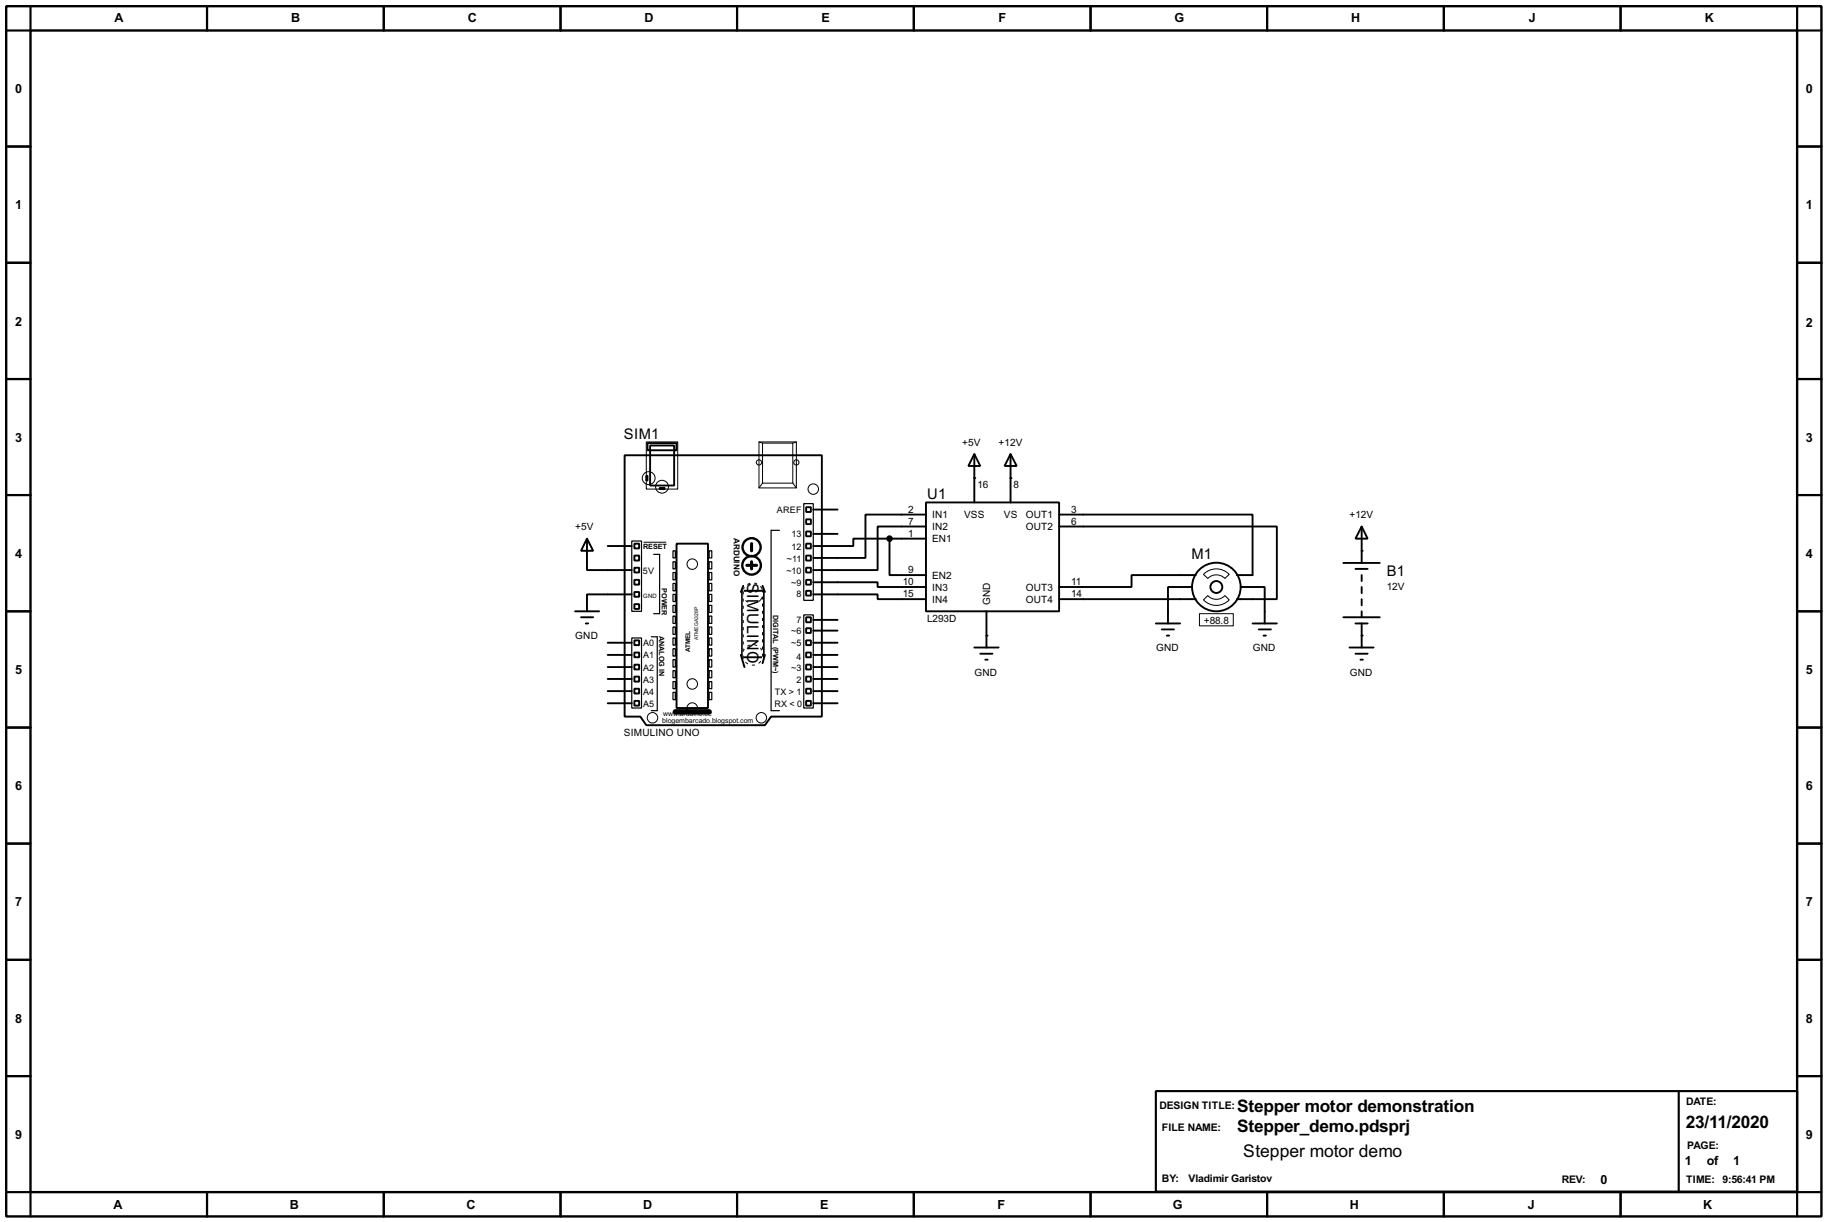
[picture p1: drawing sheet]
<svg xmlns="http://www.w3.org/2000/svg" width="383mm" height="256mm" viewBox="0 0 383 256" stroke-linecap="round" stroke-linejoin="round" font-family="sans-serif">
<g fill="none" stroke="#000" stroke-width=".5">
<path d="M1.3 1.3h381v254h-381zM6.4 6.4h370.8v243.8h-370.8z"/>
<circle cx="157.7" cy="118.7" r="1.95"/>
<circle cx="157.7" cy="114.9" r="1.9"/>
</g>
<g fill="none" stroke="#000" stroke-width=".45">
<path d="M6.4 1.3v5.1h-5.1M43.5 1.3v5.1M80.6 1.3v5.1M117.7 1.3v5.1M154.7 1.3v5.1M191.8 1.3v5.1M228.9 1.3v5.1M266 1.3v5.1M303.1 1.3v5.1M340.2 1.3v5.1M377.2 1.3v5.1h5.1M1.3 30.8h5.1"/>
<path d="M377.2 30.8h5.1M1.3 55.2h5.1M377.2 55.2h5.1M1.3 79.6h5.1M377.2 79.6h5.1M1.3 103.9h5.1M377.2 103.9h5.1M1.3 128.3h5.1M377.2 128.3h5.1M1.3 152.7h5.1M377.2 152.7h5.1M1.3 177.1h5.1"/>
<path d="M377.2 177.1h5.1M1.3 201.5h5.1M377.2 201.5h5.1M1.3 225.9h5.1M242.6 229h134.6v21.1h-134.6zM352.4 229v21.1M377.2 225.9h5.1M1.3 250.2h5.1v5.1M43.5 250.2v5.1M80.6 250.2v5.1M117.7 250.2v5.1M154.7 250.2v5.1"/>
<path d="M191.8 250.2v5.1M228.9 250.2v5.1M266 250.2v5.1M303.1 250.2v5.1M340.2 250.2v5.1M382.3 250.2h-5.1v5.1"/>
</g>
<g fill="none" stroke="#000" stroke-width=".4">
<path d="M131.1 95.6h41.4v54.8h-10.6l-1.3 1.8h-24.9l-1.3-1.8h-3.3zM135.7 99.9h.2v1h-.2zM135.9 93h6.1v1.5h-6.1zM136.5 93.5h5v8.4h-5zM204.5 95.3l1.3 2.5h-2.5zM204.5 95.3v10.2M212.1 95.3l1.3 2.5h-2.5zM212.1 95.3v10.2M123.2 113.1l1.3 2.5h-2.5zM123.2 113.1v6.6h9.4M127.6 114.6h5M133.2 114.1h1v1h-1z"/>
<path d="M133.2 116.6h1v1.1h-1zM133.2 119.2h1v1h-1zM138.5 102.4h1v.3h-1zM142 114.1h6.6v34.5h-6.6zM169.2 106.5h1v1h-1zM169.2 111.6h1v1h-1zM169.2 114.1h1v1h-1zM169.2 116.6h1v1.1h-1zM169.2 119.2h1v1h-1zM169.2 109h1v1h-1zM170.7 112.1h5.1M170.7 107h5.1"/>
<path d="M186.7 113.1h-7.6v1.5h-8.4M186.7 113.1v7.6h7.7M186.7 113.1h7.7M194.4 105.5h27.9v22.8h-27.9zM194.4 108h-12.7v9.1h-11M194.4 110.5h-10.2v9.2h-13.5M222.3 108h40.6v12.7h-3.3M222.3 110.5h45.7v15.3h-8.4M282 118.2h7.6M284.5 119.4h2.6M285.8 110.5l1.3 2.6h-2.6zM285.8 110.5v7.7"/>
<path d="M120.7 128.3h5.1M122 129.6h2.5M123 130.9h.5M127.6 137.5h5M127.6 134.9h5M132.6 124.8h-9.4v3.5M133.2 121.7h1v1h-1zM133.2 124.3h1v1h-1zM133.2 126.8h1v1h-1zM133.2 134.4h1v1h-1zM133.2 137h1v1h-1zM133.2 139.5h1v1h-1z"/>
<path d="M155.5 137.5l.8 2.5M155.8 124h4.5v14h-4.5zM156 123l-.5 1.3M160.1 123l.5 1.3M160.6 137.5l-.5 1.7M169.2 121.7h1v1h-1zM169.2 124h1v1h-1zM169.2 129.6h1v1h-1zM169.2 131.9h1v1h-1zM169.2 134.4h1v1h-1zM169.2 137h1v1h-1zM169.2 139.5h1v1h-1z"/>
<path d="M170.7 122.2h13.5v1h10.2M170.7 124.8h13.5v1h10.2M170.7 137.5h5.1M170.7 134.9h5.1M170.7 132.4h5.1M170.7 130.1h5.1M204.5 135.9h5.1M205.8 137.2h2.5M206.8 138.5h.5M207.1 128.3v7.6M222.3 125.8h28.7M242.6 130.9h5.1"/>
<path d="M243.9 132.1h2.5M244.9 133.4h.5M250.2 123.2h-5v7.7M251 120.7h-13.5v2.5h-15.2M260.4 123.2h5.1v7.7M262.9 130.9h5.1M264.2 132.1h2.6M265.2 133.4h.5M282 129.6h7.6M283.3 135.9h5M284.5 137.2h2.6M284.5 130.9h2.6"/>
<path d="M285.6 138.5h.5M285.8 120.7v1.3M285.8 123.2v1.3M285.8 125.8v1.3M285.8 128.3v1.3M285.8 130.9v5M127.6 147.6h5M127.6 145.1h5M127.6 142.5h5M127.6 140h5M133.2 142h1v1.1h-1zM133.2 144.6h1v1h-1z"/>
<path d="M133.2 147.1h1v1h-1zM169.2 142h1v1.1h-1zM169.2 144.6h1v1h-1zM169.2 147.1h1v1h-1zM170.7 147.6h5.1M170.7 145.1h5.1M170.7 142.5h5.1M170.7 140h5.1"/>
<circle cx="255.3" cy="123.2" r="5.1"/>
<circle cx="255.3" cy="123.2" r="1.25"/>
</g>
<g fill="#000">
<circle cx="204.5" cy="100.4" r=".2"/>
<circle cx="212.1" cy="100.4" r=".2"/>
<circle cx="285.8" cy="115.6" r=".2"/>
<circle cx="207.1" cy="133.4" r=".2"/>
<circle cx="285.8" cy="133.4" r=".2"/>
</g>
<g fill="none" stroke="#000" stroke-width=".25">
<path d="M132.6 113.6h2.1v14.7h-2.1zM137.2 116.4h1.3v12.4h-1.3M141.3 115.6h.5v1.5h-.5zM141.3 117.9h.5v1.5h-.5zM148.9 115.6h.5v1.5h-.5zM148.9 117.9h.5v1.5h-.5zM163.6 111.3h-1.7v37.9h1.7M168.7 105.7h2v20.3h-2zM132.6 133.9h2.1v14.7h-2.1zM136.7 133.7h1.3v15.5h-1.3M141.3 120.2h.5v1.5h-.5zM141.3 122.5h.5v1.5h-.5z"/>
<path d="M141.3 124.8h.5v1.5h-.5zM141.3 127.1h.5v1.5h-.5zM141.3 129.3h.5v1.6h-.5zM141.3 131.6h.5v1.6h-.5zM141.3 133.9h.5v1.5h-.5zM141.3 136.2h.5v1.5h-.5zM141.3 138.5h.5v1.5h-.5zM148.9 120.2h.5v1.5h-.5zM148.9 122.5h.5v1.5h-.5zM148.9 124.8h.5v1.5h-.5zM148.9 127.1h.5v1.5h-.5zM148.9 129.3h.5v1.6h-.5z"/>
<path d="M148.9 131.6h.5v1.6h-.5zM148.9 133.9h.5v1.5h-.5zM148.9 136.2h.5v1.5h-.5zM148.9 138.5h.5v1.5h-.5zM168.7 129.1h2v19.5h-2zM141.3 140.8h.5v1.5h-.5zM141.3 143.1h.5v1.5h-.5zM141.3 145.3h.5v1.6h-.5zM148.9 140.8h.5v1.5h-.5zM148.9 143.1h.5v1.5h-.5zM148.9 145.3h.5v1.6h-.5z"/>
</g>
<g fill="none" stroke="#fff" stroke-width=".21">
<path d="M156 123.8v14.4M160.1 123.8v14.4"/>
<circle cx="158" cy="124.5" r="2.15"/>
<circle cx="158" cy="137.5" r="2.15"/>
</g>
<circle cx="158" cy="124.5" r="2.15" fill="none" stroke="#000" stroke-width=".21" stroke-dasharray="2 1 .5 1 .5 1"/>
<g fill="none" stroke="#000" stroke-width=".21" stroke-dasharray=".5 1">
<path d="M156 138.2v-14.4M160.1 123.8v14.4"/>
<circle cx="158" cy="137.5" r="2.15"/>
</g>
<path d="M156.8 118.7h2M157.8 114.1v1.5M157.8 117.9v1.5" fill="none" stroke="#000" stroke-width=".65"/>
<g fill="none" stroke="#000" stroke-width=".21">
<path d="M135.7 92.8h6.6v9.9h-6.6zM159.3 92.8h7.9v9.6h-7.9zM159.3 92.8l.8 .2M160.1 93h6.3v8.4h-6.3zM167.2 92.8l-.8 .2M135.2 113.8h4.6M160.1 101.4l-.8 1M166.4 101.4l.8 1M251.8 128.8h7.1v2.6h-7.1zM252.6 125.9l.9-.9a2.45 2.45 0 0 0 3.6 0l.9 .9a3.7 3.7 0 0 1-5.4 0zM252.6 120.6a3.7 3.7 0 0 1 5.4 0l-.9 .8a2.54 2.54 0 0 0-3.6 0z"/>
<circle cx="159.3" cy="97.1" r=".55"/>
<circle cx="167.1" cy="97.1" r=".55"/>
<circle cx="136.1" cy="100.4" r="1.35"/>
<circle cx="138.9" cy="102.2" r="1.35"/>
<circle cx="145.3" cy="118.4" r="1.1"/>
<circle cx="170.7" cy="102.7" r="1.1"/>
<circle cx="136.9" cy="150.7" r="1.1"/>
<circle cx="145.3" cy="143.6" r="1.1"/>
<circle cx="145.3" cy="148.6" r="1.1"/>
<circle cx="159.8" cy="150.7" r="1.1"/>
</g>
<path d="M141.8 149.4h7.1" fill="none" stroke="#000" stroke-width="1.2"/>
<circle cx="186.7" cy="113.1" r=".5" fill="#000" stroke="#000" stroke-width=".4"/>
<g font-size="4.1">
<text x="259.7" y="233.4">Stepper motor demonstration</text>
<text x="259.7" y="237.7">Stepper_demo.pdsprj</text>
<text x="353.9" y="236.7">23/11/2020</text>
<text x="261" y="242.8">Stepper motor demo</text>
</g>
<g font-size="3.8">
<text x="156.8" y="122.4" transform="rotate(90 156.8 122.4)">S</text>
<text x="156.8" y="124.8" transform="rotate(90 156.8 124.8)">IMULINO</text>
</g>
<g font-size="3.5">
<text x="131" y="92.1">SIM1</text>
<text x="194.6" y="104.7">U1</text>
<text x="250.1" y="117.3">M1</text>
<text x="291.1" y="120.9">B1</text>
</g>
<g font-size="3">
<text x="24" y="4.6">A</text>
<text x="61.1" y="4.6">B</text>
<text x="98.2" y="4.6">C</text>
<text x="135.2" y="4.6">D</text>
<text x="172.4" y="4.6">E</text>
<text x="209.6" y="4.6">F</text>
<text x="246.5" y="4.6">G</text>
<text x="283.6" y="4.6">H</text>
<text x="320.9" y="4.6">J</text>
<text x="357.8" y="4.6">K</text>
<text x="3.2" y="19.5">0</text>
<text x="379.1" y="19.5">0</text>
<text x="3.2" y="44">1</text>
<text x="379.1" y="44">1</text>
<text x="3.2" y="68.4">2</text>
<text x="379.1" y="68.6">2</text>
<text x="3.2" y="92.7">3</text>
<text x="379.1" y="92.7">3</text>
<text x="3.2" y="117.1">4</text>
<text x="379.1" y="117.1">4</text>
<text x="3.2" y="141.5">5</text>
<text x="379.1" y="141.5">5</text>
<text x="3.2" y="165.9">6</text>
<text x="379.1" y="165.9">6</text>
<text x="3.2" y="190.3">7</text>
<text x="379.1" y="190.3">7</text>
<text x="3.2" y="214.7">8</text>
<text x="379.1" y="214.7">8</text>
<text x="3.2" y="239.1">9</text>
<text x="379.1" y="239.1">9</text>
<text x="353.7" y="244.5">1</text>
<text x="358.3" y="244.5">of</text>
<text x="363.8" y="244.5">1</text>
<text x="335.9" y="248.6">0</text>
<text x="23.8" y="253.8">A</text>
<text x="60.8" y="253.8">B</text>
<text x="97.9" y="253.8">C</text>
<text x="135" y="253.8">D</text>
<text x="172.1" y="253.8">E</text>
<text x="209.3" y="253.8">F</text>
<text x="246.2" y="253.8">G</text>
<text x="283.3" y="253.8">H</text>
<text x="320.6" y="253.8">J</text>
<text x="357.5" y="253.8">K</text>
</g>
<g font-size="2.5">
<text x="243.3" y="232.9">DESIGN TITLE:</text>
<text x="353.9" y="231.9">DATE:</text>
<text x="243.9" y="237.5">FILE NAME:</text>
<text x="354.1" y="241.3">PAGE:</text>
<text x="243.9" y="248.1">BY:</text>
<text x="249.5" y="248.1">Vladimir Garistov</text>
<text x="327.8" y="248.4">REV:</text>
<text x="353.9" y="248.4">TIME: 9:56:41 PM</text>
</g>
<g font-size="2.4">
<text x="202" y="93.6">+5V</text>
<text x="209.6" y="93.6">+12V</text>
<text x="190.7" y="107.6">2</text>
<text x="205.2" y="102.5">16</text>
<text x="212.8" y="102.5">8</text>
<text x="224.8" y="107.6">3</text>
<text x="120.7" y="111.3">+5V</text>
<text x="190.7" y="110.1">7</text>
<text x="190.7" y="112.7">1</text>
<text x="195.6" y="108.8">IN1</text>
<text x="195.6" y="111.3">IN2</text>
<text x="195.6" y="113.9">EN1</text>
<text x="202.3" y="108.7">VSS</text>
<text x="210.7" y="108.7">VS</text>
<text x="215.3" y="108.8">OUT1</text>
<text x="215.3" y="111.3">OUT2</text>
<text x="224.8" y="110.1">6</text>
<text x="283.3" y="108.8">+12V</text>
<text x="189.5" y="122.8">10</text>
<text x="189.5" y="125.4">15</text>
<text x="190.7" y="120.3">9</text>
<text x="195.6" y="124">IN3</text>
<text x="195.6" y="121.5">EN2</text>
<text x="215.3" y="124">OUT3</text>
<text x="224.8" y="122.8">11</text>
<text x="224.8" y="125.4">14</text>
<text x="291.1" y="123.8">12V</text>
<text x="194.6" y="130.5">L293D</text>
<text x="195.6" y="126.6">IN4</text>
<text x="207.9" y="127" transform="rotate(-90 207.9 127)">GND</text>
<text x="215.3" y="126.6">OUT4</text>
<text x="252.7" y="130.9">+88.8</text>
<text x="120.7" y="134.2">GND</text>
<text x="242.6" y="136.7">GND</text>
<text x="262.9" y="136.7">GND</text>
<text x="204.5" y="141.8">GND</text>
<text x="283.3" y="141.8">GND</text>
<text x="130.9" y="154.4">SIMULINO UNO</text>
</g>
<g font-size="2.1">
<text x="163.1" y="107.7">AREF</text>
<text x="166.1" y="112.8">13</text>
<text x="165.2" y="117.9">~11</text>
<text x="166.1" y="115.4">12</text>
<text x="135" y="120.4">5V</text>
<text x="165.1" y="120.4">~10</text>
<text x="166.1" y="123">~9</text>
<text x="167.2" y="125.3">8</text>
<text x="167.2" y="130.9">7</text>
<text x="135" y="135.7">A0</text>
<text x="166.1" y="133.1">~6</text>
<text x="166.1" y="135.7">~5</text>
<text x="135" y="138.2">A1</text>
<text x="135" y="140.8">A2</text>
<text x="135" y="143.3">A3</text>
<text x="166.1" y="140.8">~3</text>
<text x="167.2" y="138.5">4</text>
<text x="167.2" y="143.3">2</text>
<text x="135" y="145.8">A4</text>
<text x="135" y="148.4">A5</text>
<text x="162.5" y="148.4">RX &lt; 0</text>
<text x="162.6" y="145.8">TX &gt; 1</text>
</g>
<text font-size="1.9" x="154" y="113" transform="rotate(90 154 113)">ARDUINO</text>
<g font-size="1.7">
<text x="135" y="115.2">RESET</text>
<text x="138.9" y="123.5" transform="rotate(90 138.9 123.5)">POWER</text>
<text x="162.3" y="129" transform="rotate(90 162.3 129)">DIGITAL (PWM~)</text>
<text x="138.4" y="133.5" transform="rotate(90 138.4 133.5)">ANALOG IN</text>
<text x="139" y="151.8">blogembarcado.blogspot.com</text>
<text x="139.2" y="150.3">www.arduino.cc</text>
</g>
<text font-size="1.5" x="144.8" y="136.8" transform="rotate(-90 144.8 136.8)">ATMEL</text>
<text font-size="1.4" x="135" y="125.6">GND</text>
<text font-size="1.2" x="146.6" y="134.3" transform="rotate(-90 146.6 134.3)">ATMEGA328P</text>
</svg>
